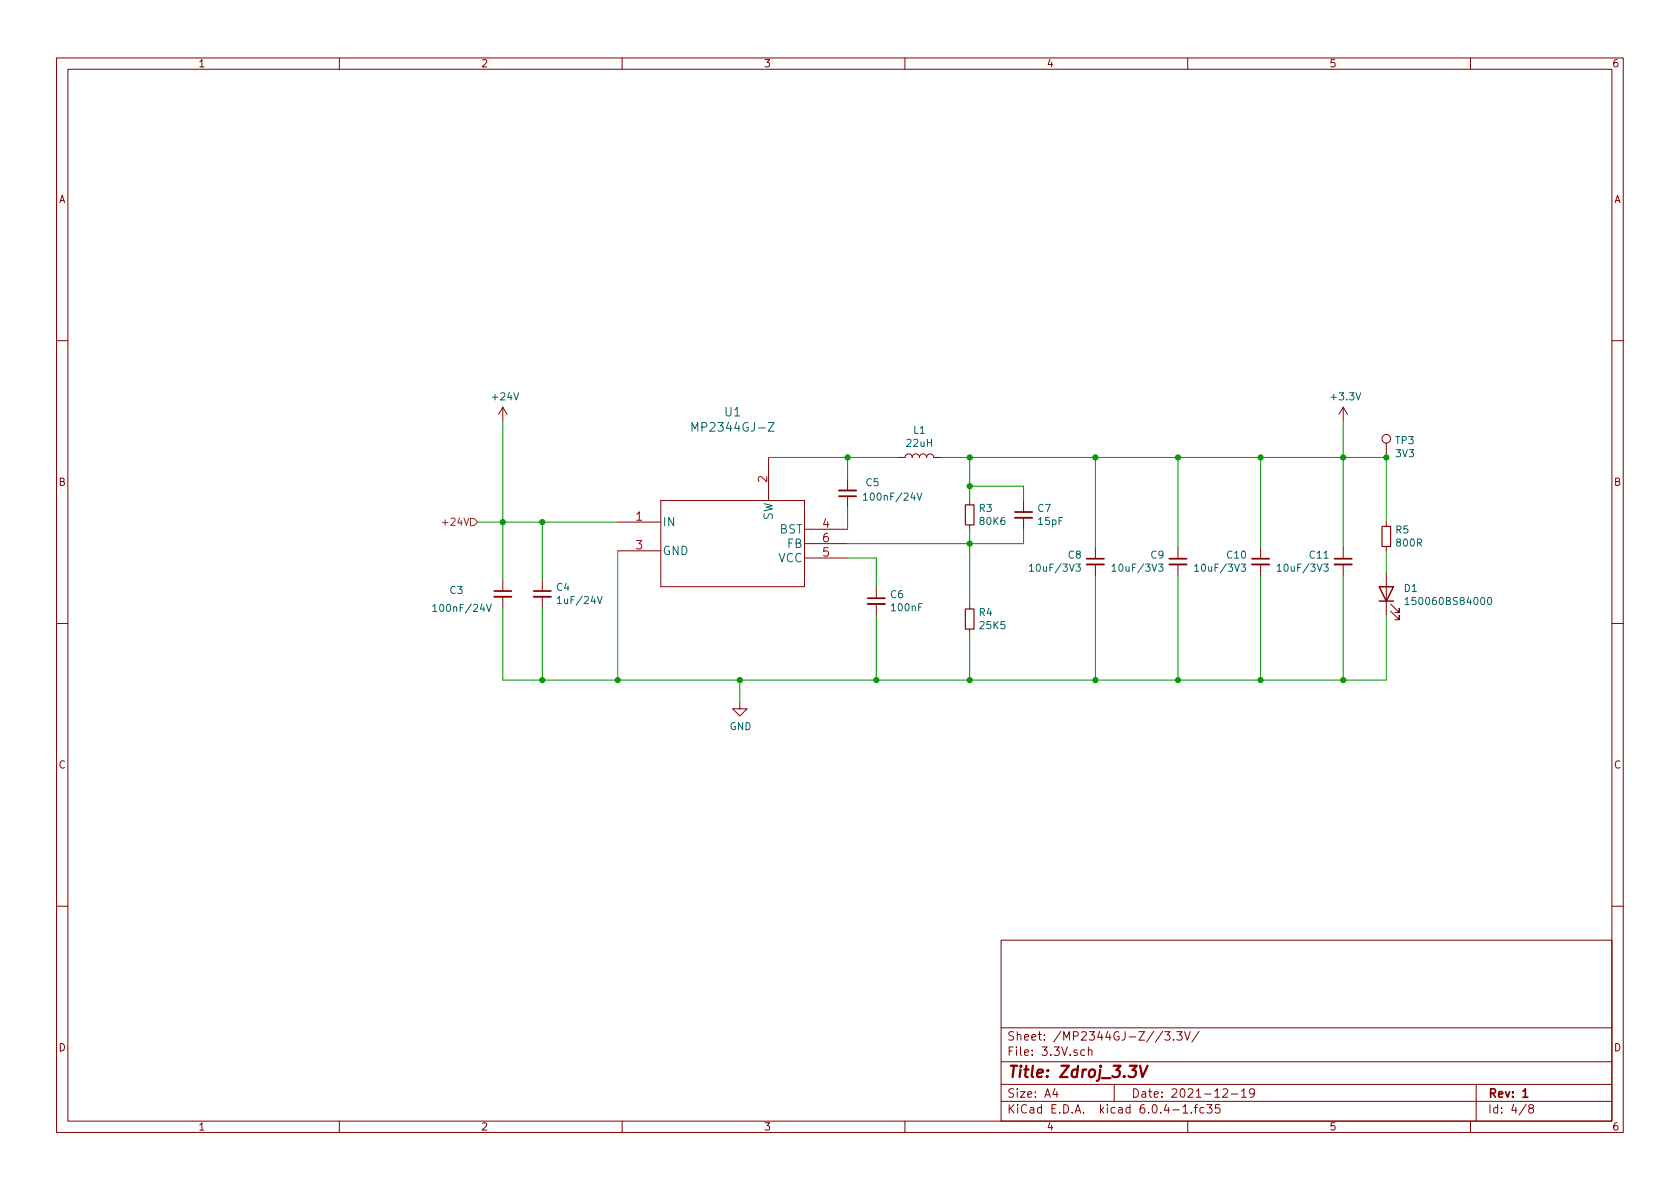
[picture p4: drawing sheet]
<svg xmlns="http://www.w3.org/2000/svg" width="297mm" height="210mm" viewBox="0 0 297 210" stroke-linecap="round" stroke-linejoin="round" font-family="sans-serif">
<g fill="none" stroke="#840000" stroke-width=".18">
<path d="M10 10.2h277v190.1h-277zM12 12.2h273v186.1h-273zM60 10.2v2M110 10.2v2M160 10.2v2M210 10.2v2M260 10.2v2M10 60.2h2M88.9 72v2.5M88.9 72l-.8 1.3M88.9 72l.8 1.3M237.5 72l-.8 1.3"/>
<path d="M237.5 72v2.5M237.5 72l.8 1.3M245.1 78.4v2.5M285 60.2h2M109.2 92.3h7.6M109.2 97.4h7.6M116.8 88.5h25.4v15.3h-25.4zM135.9 80.9v7.6M142.2 93.6h7.7M142.2 98.7h7.7M142.2 96.1h7.7M149.9 84.7v2"/>
<path d="M149.9 87.8v2M158.7 80.9h1.3a.64 .64 0 0 1 .7-.6 .64 .64 0 0 1 .6 .6 .64 .64 0 0 1 .6-.6 .64 .64 0 0 1 .7 .6 .64 .64 0 0 1 .6-.6 .64 .64 0 0 1 .6 .6 .64 .64 0 0 1 .7-.6 .64 .64 0 0 1 .6 .6h1.3M171.4 88.5v.8M171.4 92.8v.8M181 88.5v2M181 91.6v2M193.7 96.8v2M193.7 99.8v2M208.3 96.8v2M208.3 99.8v2M222.9 96.8v2M222.9 99.8v2"/>
<path d="M237.5 96.8v2M237.5 99.8v2M245.1 92.3v.8M245.1 96.6v.8M10 110.2h2M88.9 102.5v2M88.9 105.5v2.1M95.9 102.5v2M95.9 105.5v2.1M154.9 103.8v2M154.9 106.8v2M171.4 106.9v.8"/>
<path d="M171.4 111.2v.8M245.1 101.2v7.6M245.9 108.1l1.5 1.5v-.8v.8h-.8M245.9 106.8l1.5 1.5v-.7v.7h-.8M285 110.2h2M130.8 124.1v1.2h1.3l-1.3 1.3-1.3-1.3h1.3M10 160.2h2M177 166.3h108v32h-108zM285 160.2h2M60 198.3v2M110 198.3v2M160 198.3v2"/>
<path d="M177 194.8h108M177 191.8h108M177 187.8h108M177 181.8h108M186.5 192.5l-.4 1h1M186.9 193v1M191.8 185.7l-.4-.1-.3 .3v.4l.1 .3h.6M192.4 185.8l.2-.2 .4 .1 .1 .9M192.4 185.1v1.5M197 191.8v3M205.6 182.4l-1.3 1.9M205.9 182.4h1l-.5 .6 .4 .1v.7l-.2 .1h-.5l-.2-.1"/>
<path d="M207.5 183.8v.1M208.1 182.4h.9l-.5 .6 .4 .1v.7l-.2 .1h-.4l-.2-.1M209.1 195.8l.5-.5v1.5M209.1 196.8h.9M209.4 182.4l.5 1.5 .5-1.5M210 198.3v2M210.6 196.7v.1M211.1 195.8h.6M211.7 195.3l-.3 .2v1.3M212 182.4l-1.3 1.9M212.9 195.9l-.5-.1-.3 .3v.4l.2 .3h.6M213.4 195.3h.9l-.5 .6 .4 .1v.7l-.2 .1h-.4l-.2-.1"/>
<path d="M215.6 195.3h-.7v.7l.2-.1 .5 .1 .1 .2-.1 .5-.2 .1-.5-.1M216.2 192.7l.6-.2 .2 .2 .1 .3-1 1h1M217.7 193.5h1.2M219.5 193l.4-.5v1.5M219.5 194h.9M221.8 193.2l-.3 .3-.4-.1-.2-.2 .2-.6 .4-.1 .2 .2a.99 .99 0 0 1-.3 1.3h-.3M260 198.3v2M261 191.8v6.5M269.9 195.3l-1.3 1.9M270.6 196l-.3-.3 .1-.2 .2-.2 .4 .1 .2 .2-.1 .2-.7 .2-.1 .3v.2l.3 .3h.4l.2-.3-.1-.4-.2-.1"/>
<circle cx="245.1" cy="77.6" r=".76"/>
</g>
<path d="M148.3 87.8h3.1M179.5 90.5h3M192.2 98.8h3M206.8 98.8h3M221.4 98.8h3M236 98.8h3M87.4 104.5h3M94.4 104.5h3M153.4 105.8h3.1M269.3 193l.4-.5v1.5M269.3 194h.8" fill="none" stroke="#840000" stroke-width=".3"/>
<path d="M201.6 188.5l.4 2 .9-2" fill="none" stroke="#840000" stroke-width=".4"/>
<path d="M170.7 89.3h1.5v3.5h-1.5zM244.3 93.1h1.6v3.5h-1.6zM170.7 107.7h1.5v3.5h-1.5z" fill="none" stroke="#840000" stroke-width=".2"/>
<path d="M243.8 103.8h2.6l-1.3 2.5zM243.8 106.3h2.6" fill="none" stroke="#840000" stroke-width=".25"/>
<g fill="none" stroke="#006464" stroke-width=".18">
<path d="M122.4 76.2v-1.5l.5 1.1 .5-1.1v1.5M135.9 74.7h1l-1 1.5h1M152.7 87.5l.3-.3v1.3M152.7 88.5h.7M162.1 87.2l.5 1.3 .4-1.3M190.2 99.8h.8l-.4 .4 .4 .2v.5l-.2 .1-.6-.1M204.8 99.8h.8l-.4 .4 .4 .2v.5l-.2 .1-.6-.1M219.4 99.8h.8l-.4 .4 .4 .2v.5l-.2 .1-.6-.1M234 99.8h.8l-.4 .4 .4 .2v.5l-.2 .1-.6-.1M76.5 107.2l.4-.3v1.2M76.5 108.1h.7M86 106.9l.4 1.2 .5-1.2"/>
<path d="M98.5 105.8l.4-.3v1.2M98.5 106.7h.8M105.6 105.5l.4 1.2 .5-1.2M182 100.1l.4-.3v1.2M182 101h.7M196.6 100.1l.4-.3v1.2M196.6 101h.7M211.2 100.1l.4-.3v1.2M211.2 101h.7M225.8 100.1l.4-.3v1.2M225.8 101h.7M248.4 106l.4-.4v1.3"/>
<path d="M248.4 106.9h.8M263.1 105.8l.2-.2a.68 .68 0 0 1 .4 .7 .68 .68 0 0 1-.4 .6l-.2-.1-.1-.4z"/>
</g>
<path d="M148.3 86.7h3.1M179.5 91.6h3M192.2 99.8h3M206.8 99.8h3M221.4 99.8h3M236 99.8h3M87.4 105.5h3M94.4 105.5h3M153.4 106.8h3.1" fill="none" stroke="#840000" stroke-width=".33"/>
<path d="M78.2 92.4h1M83.2 91.7h.6l.7 .6-.7 .7h-.6z" fill="none" stroke="#725600" stroke-width=".18"/>
<g fill="none" stroke="#009600" stroke-width=".18">
<path d="M88.9 74.5v28M237.5 74.5v22.3M84.5 92.3h24.7M95.9 92.3v10.2M109.2 97.4v22.9M135.9 80.9h22.8M149.9 98.7h5v5.1M149.9 80.9v3.8M149.9 89.8v3.8M166.4 80.9h78.7v11.4M171.4 80.9v7.6M171.4 93.6v13.3"/>
<path d="M171.4 86h9.6v2.5M181 93.6v2.5h-31.1M193.7 80.9v15.9M208.3 80.9v15.9M222.9 80.9v15.9M245.1 97.4v3.8M88.9 107.6v12.7h156.2v-11.5M95.9 107.6v12.7M154.9 108.8v11.5M171.4 112v8.3M193.7 101.8v18.5M208.3 101.8v18.5"/>
<path d="M222.9 101.8v18.5M237.5 101.8v18.5M130.8 120.3v3.8"/>
</g>
<g fill="#009600" stroke="#009600" stroke-width=".18">
<circle cx="193.7" cy="120.3" r=".46"/>
<circle cx="171.4" cy="120.3" r=".46"/>
<circle cx="154.9" cy="120.3" r=".46"/>
<circle cx="171.4" cy="96.1" r=".46"/>
<circle cx="171.4" cy="80.9" r=".46"/>
<circle cx="171.4" cy="86" r=".46"/>
<circle cx="193.7" cy="80.9" r=".46"/>
<circle cx="109.2" cy="120.3" r=".46"/>
<circle cx="95.9" cy="120.3" r=".46"/>
<circle cx="130.8" cy="120.3" r=".46"/>
<circle cx="95.9" cy="92.3" r=".46"/>
<circle cx="88.9" cy="92.3" r=".46"/>
<circle cx="149.9" cy="80.9" r=".46"/>
<circle cx="208.3" cy="120.3" r=".46"/>
<circle cx="222.9" cy="120.3" r=".46"/>
<circle cx="222.9" cy="80.9" r=".46"/>
<circle cx="208.3" cy="80.9" r=".46"/>
<circle cx="237.5" cy="120.3" r=".46"/>
<circle cx="237.5" cy="80.9" r=".46"/>
<circle cx="245.1" cy="80.9" r=".46"/>
</g>
<text font-size="2.8" fill="#840000" x="178" y="190.6">Title: Zdroj_3.3V</text>
<g font-size="2.1" fill="#006464">
<text x="123.2" y="76.3">MP2344GJ-Z</text>
<text x="128.2" y="73.6">U1</text>
<text x="117.1" y="93.1">IN</text>
<text x="136.6" y="92.1" transform="rotate(-90 136.6 92.1)">SW</text>
<text x="137.8" y="94.3">BST</text>
<text x="117.1" y="98.2">GND</text>
<text x="137.6" y="99.4">VCC</text>
<text x="139.2" y="96.9">FB</text>
</g>
<g font-size="2.1" fill="#a90000">
<text x="135.6" y="85.3" transform="rotate(-90 135.6 85.3)">2</text>
<text x="112.4" y="92.1">1</text>
<text x="145.5" y="93.3">4</text>
<text x="145.5" y="95.9">6</text>
<text x="112.4" y="97.1">3</text>
<text x="145.5" y="98.4">5</text>
</g>
<g font-size="2.1" fill="#840000">
<text x="178" y="184">Sheet: /MP2344GJ-Z//3.3V/</text>
<text x="178" y="186.7">File: 3.3V.sch</text>
<text x="178" y="196.9">KiCad E.D.A. kicad 6.0.4-1.fc35</text>
<text x="178" y="194.1">Size: A4</text>
<text x="200" y="194.1">Date: 2021-12-19</text>
<text x="263" y="194.1">Rev: 1</text>
<text x="263" y="196.9">Id: 4/8</text>
</g>
<g font-size="1.8" fill="#840000">
<text x="35" y="11.9">1</text>
<text x="85" y="11.9">2</text>
<text x="135" y="11.9">3</text>
<text x="185" y="11.9">4</text>
<text x="235" y="11.9">5</text>
<text x="285" y="11.9">6</text>
<text x="10.3" y="35.9">A</text>
<text x="285.3" y="35.9">A</text>
<text x="10.3" y="85.9">B</text>
<text x="285.3" y="85.9">B</text>
<text x="10.3" y="135.9">C</text>
<text x="285.3" y="135.9">C</text>
<text x="10.3" y="185.9">D</text>
<text x="285.3" y="185.9">D</text>
<text x="35" y="199.9">1</text>
<text x="85" y="199.9">2</text>
<text x="135" y="199.9">3</text>
<text x="185" y="199.9">4</text>
<text x="235" y="199.9">5</text>
<text x="285" y="199.9">6</text>
</g>
<g font-size="1.8" fill="#006464">
<text x="87.2" y="70.8">+24V</text>
<text x="235.5" y="70.8">+3.3V</text>
<text x="161.5" y="76.7">L1</text>
<text x="160.4" y="79">22uH</text>
<text x="246.8" y="78.5">TP3</text>
<text x="246.8" y="80.8">3V3</text>
<text x="153.1" y="86">C5</text>
<text x="153.4" y="88.5">100nF/24V</text>
<text x="173.1" y="90.5">R3</text>
<text x="173.4" y="92.8">80K6</text>
<text x="183.5" y="90.5">C7</text>
<text x="183.7" y="92.8">15pF</text>
<text x="246.8" y="94.3">R5</text>
<text x="182.6" y="101.1">10uF/3V3</text>
<text x="188.9" y="98.8">C8</text>
<text x="197.2" y="101.1">10uF/3V3</text>
<text x="203.5" y="98.8">C9</text>
<text x="211.8" y="101.1">10uF/3V3</text>
<text x="217" y="98.8">C10</text>
<text x="226.4" y="101.1">10uF/3V3</text>
<text x="231.6" y="98.8">C11</text>
<text x="247" y="96.6">800R</text>
<text x="79.6" y="105">C3</text>
<text x="98.4" y="104.5">C4</text>
<text x="99.1" y="106.8">1uF/24V</text>
<text x="157.5" y="105.8">C6</text>
<text x="248.3" y="104.7">D1</text>
<text x="249.4" y="107">150060BS84000</text>
<text x="77.3" y="108.2">100nF/24V</text>
<text x="157.7" y="108.1">100nF</text>
<text x="173.1" y="108.9">R4</text>
<text x="173.4" y="111.2">25K5</text>
<text x="129" y="129.1">GND</text>
</g>
<text font-size="1.8" fill="#725600" x="78.9" y="93">+24V</text>
</svg>
